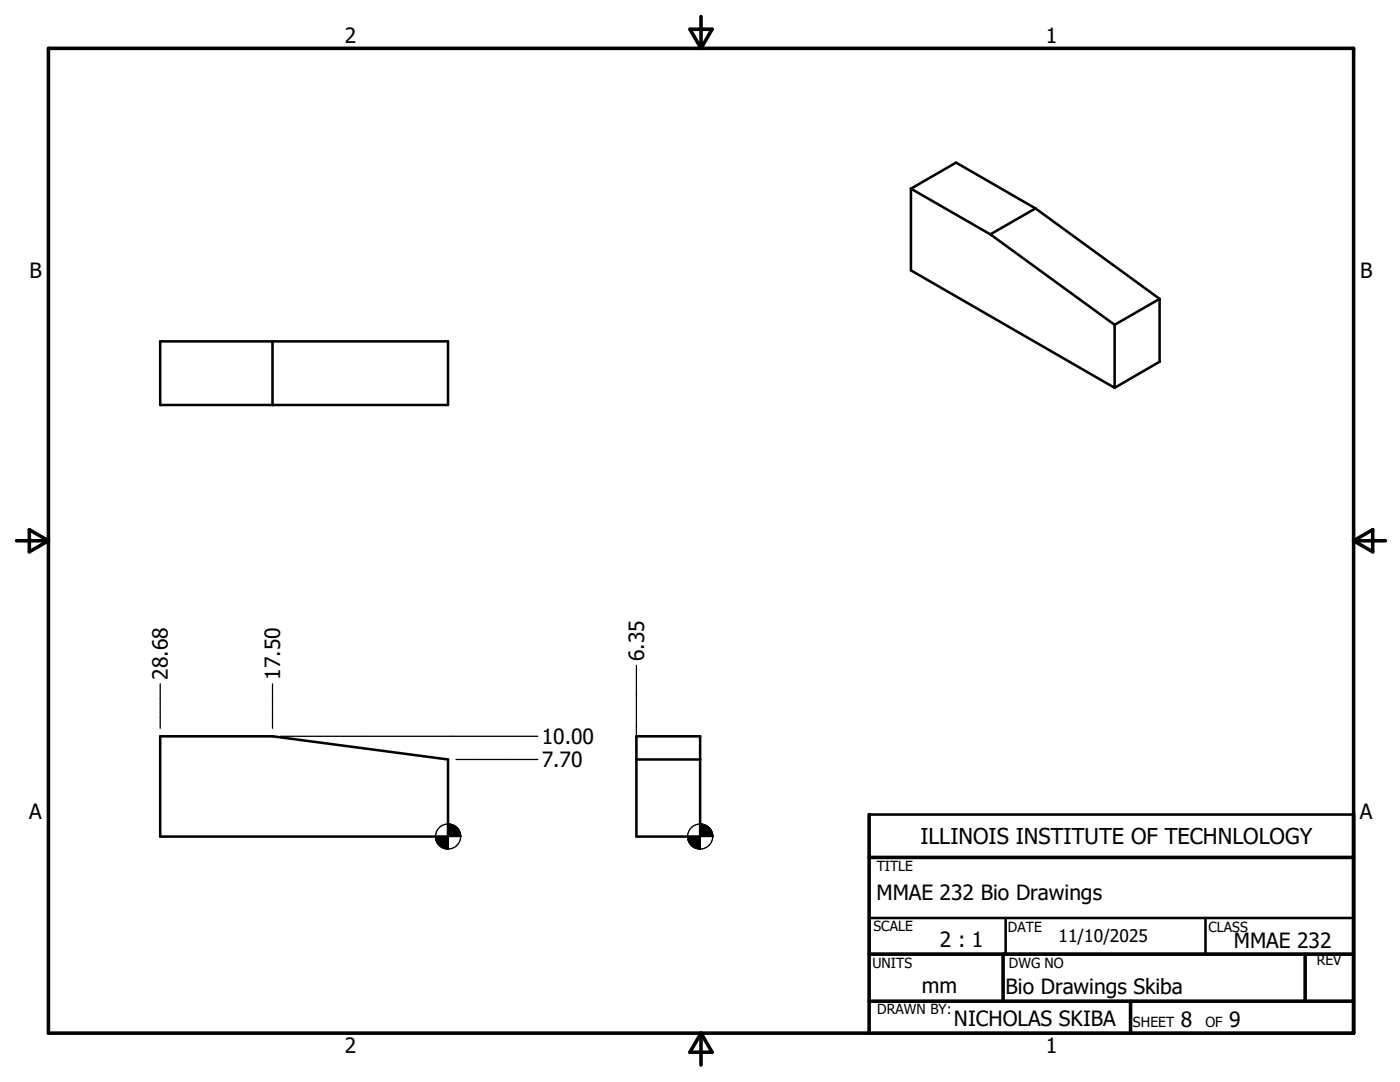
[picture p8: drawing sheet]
<svg xmlns="http://www.w3.org/2000/svg" width="279mm" height="216mm" viewBox="0 0 279 216" stroke-linecap="round" stroke-linejoin="round" font-family="sans-serif">
<g fill="none" stroke="#000" stroke-width=".51">
<path d="M181.8 37.7v16.3l40.6 23.4M181.8 37.7l9-5.3 15.9 9.2M181.8 37.7l15.8 9.1M197.6 46.8l24.8 18M206.7 41.6l-9.1 5.2M206.7 41.6l24.7 18M231.4 59.6l-9 5.2M231.4 59.6v12.6l-9 5.2M32 68.1h57.4v12.7h-57.4zM54.4 68.1v12.7M222.4 64.8v12.6M32 146.9h22.4l35 4.6v15.4h-57.4z"/>
<path d="M127 146.9h12.7v20h-12.7zM127 151.5h12.7M173.5 162.5h96.6M173.5 183.2h96.6v7.2h-96.6zM200.7 183.2v7.2M240.6 183.2v7.2M173.5 206.2h96.6"/>
</g>
<g fill="none" stroke="#000" stroke-width=".71">
<path d="M9.7 9.6h260.4v196.6h-260.4zM137.7 5.8h4.4l-2.2 3.8zM139.9 3.3v6.3M3.3 107.9h6.4M5.8 105.7l3.9 2.2-3.9 2.2zM270.1 107.9h6.4M270.1 107.9l3.9-2.2v4.4zM173.5 171.1h96.6M173.5 162.5v43.7M173.5 190.4h96.6M173.5 199.8h96.6M200.2 190.4v9.4"/>
<path d="M225.6 199.8v6.4M260.5 190.4v9.4M139.9 206.2v6.3M139.9 206.2l2.2 3.8h-4.4z"/>
</g>
<g fill="none" stroke="#000" stroke-width=".25">
<path d="M32 136.5v8.8M54.4 136.5v8.8M127 132.8v17.1M56 146.9h51.3M91 151.5h16.3"/>
<circle cx="89.4" cy="166.9" r="2.5"/>
<circle cx="139.7" cy="166.9" r="2.5"/>
</g>
<g fill="#000" stroke="#000" stroke-width=".25">
<path d="M86.9 166.9l.1 .7zM86.9 166.9l.2 1zM86.9 166.9l.4 1.4zM86.9 166.9l.6 1.7zM86.9 166.9l.9 1.9-.3-.2zM86.9 166.9l1.2 2.1-.3-.2zM86.9 166.9l1.5 2.3-.3-.2zM86.9 166.9l1.8 2.4-.3-.1zM86.9 166.9l2.2 2.5-.4-.1zM86.9 166.9l2.5 2.5h-.3zM89.4 164.4l2.5 2.5h-2.5zM89.4 164.4v5z"/>
<path d="M86.9 166.9h2.5v2.5zM86.9 166.9h2.5zM91.8 166.2l.1 .7zM91.7 165.9l.2 1zM91.5 165.6l.4 1.3zM91.3 165.3l.6 1.6zM91.1 165l.2 .3 .6 1.6zM90.8 164.8l.3 .2 .8 1.9zM90.5 164.6l.3 .2 1.1 2.1zM90.1 164.5l.4 .1 1.4 2.3zM89.8 164.4l.3 .1 1.8 2.4zM89.4 164.4h.4l2.1 2.5z"/>
<path d="M137.2 166.9l.1 .7zM137.2 166.9l.3 1zM137.2 166.9l.4 1.4zM137.2 166.9l.6 1.7zM137.2 166.9l.9 1.9-.3-.2zM137.2 166.9l1.2 2.1-.3-.2zM137.2 166.9l1.5 2.3-.3-.2zM137.2 166.9l1.8 2.4-.3-.1zM137.2 166.9l2.2 2.5-.4-.1zM137.2 166.9l2.5 2.5h-.3zM139.7 164.4l2.5 2.5h-2.5zM139.7 164.4v5z"/>
<path d="M137.2 166.9h2.5v2.5zM137.2 166.9h2.5zM142.1 166.2l.1 .7zM142 165.9l.2 1zM141.8 165.6l.4 1.3zM141.6 165.3l.6 1.6zM141.4 165l.2 .3 .6 1.6zM141.1 164.8l.3 .2 .8 1.9zM140.8 164.6l.3 .2 1.1 2.1zM140.4 164.5l.4 .1 1.4 2.3zM140.1 164.4l.3 .1 1.8 2.4zM139.7 164.4h.4l2.1 2.5z"/>
</g>
<text font-size="4.4" x="183.7" y="168.4">ILLINOIS INSTITUTE OF TECHNLOLOGY</text>
<g font-size="4.2">
<text x="68.8" y="8.7">2</text>
<text x="208.7" y="8.7">1</text>
<text x="5.9" y="55.5">B</text>
<text x="271.4" y="55.5">B</text>
<text x="128.6" y="132" transform="rotate(-90 128.6 132)">6.35</text>
<text x="33.5" y="135.6" transform="rotate(-90 33.5 135.6)">28.68</text>
<text x="55.9" y="135.6" transform="rotate(-90 55.9 135.6)">17.50</text>
<text x="108.1" y="148.5">10.00</text>
<text x="108.1" y="153">7.70</text>
<text x="5.8" y="163.4">A</text>
<text x="271.4" y="163.4">A</text>
<text x="174.9" y="179.7">MMAE 232 Bio Drawings</text>
<text x="187.6" y="188.9">2 : 1</text>
<text x="246.2" y="189.2">MMAE 232</text>
<text x="184" y="198.2">mm</text>
<text x="200.7" y="198.4">Bio Drawings Skiba</text>
<text x="190.4" y="204.7">NICHOLAS SKIBA</text>
<text x="235.7" y="205">8</text>
<text x="245.3" y="205">9</text>
<text x="68.8" y="210.2">2</text>
<text x="208.7" y="210.2">1</text>
</g>
<text font-size="3.5" x="211.2" y="187.9">11/10/2025</text>
<g font-size="2.8">
<text x="175" y="173.8">TITLE</text>
<text x="174.3" y="185.8">SCALE</text>
<text x="201.2" y="186">DATE</text>
<text x="241.2" y="186">CLASS</text>
<text x="174.1" y="193.2">UNITS</text>
<text x="201.3" y="193.2">DWG NO</text>
<text x="262.8" y="192.6">REV</text>
<text x="175.1" y="202.4">DRAWN BY:</text>
<text x="226.1" y="205">SHEET</text>
<text x="240.6" y="205">OF</text>
</g>
</svg>
